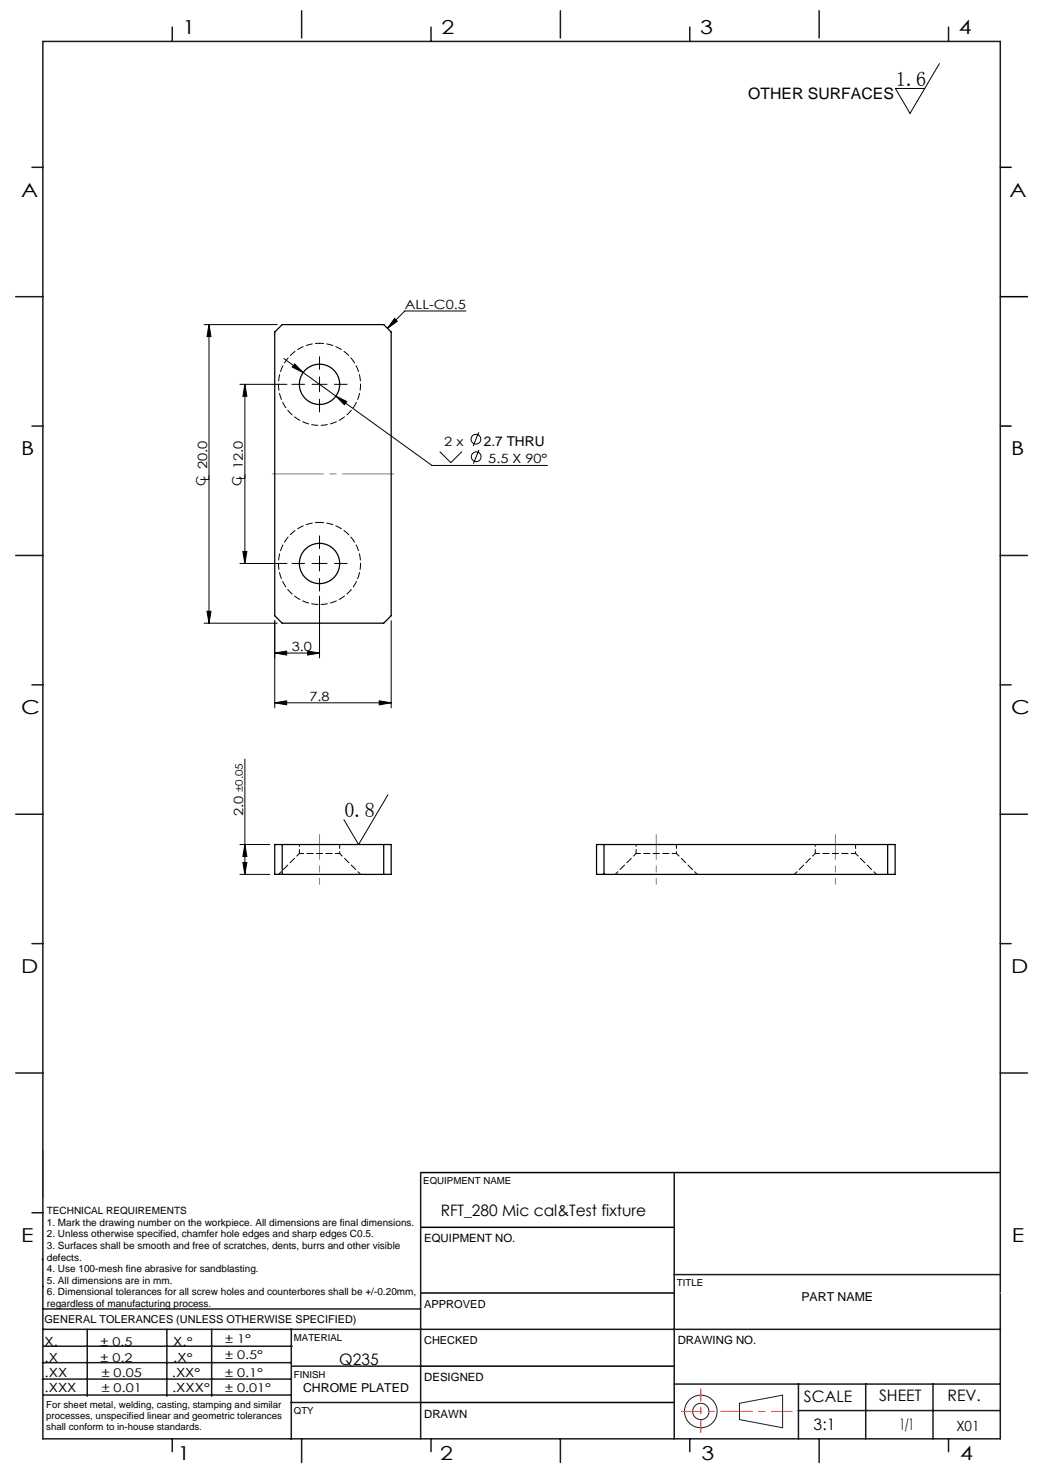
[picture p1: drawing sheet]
<svg xmlns="http://www.w3.org/2000/svg" width="210mm" height="297mm" viewBox="0 0 210 297" stroke-linecap="round" stroke-linejoin="round" font-family="sans-serif">
<g fill="none" stroke="#191924" stroke-width=".2">
<path d="M8.6 231.2v9.4M148.6 282l8.7-1.6v6.5l-8.7-1.6z"/>
<circle cx="140.8" cy="283.6" r="3.3"/>
<circle cx="140.8" cy="283.6" r="1.64"/>
</g>
<path d="M201 33.6h2.2M201 59.6h5.5M201 85.6h2.2M84.5 235.6h116.5M84.6 259.8h50.9M84.6 246.6h50.9M84.6 274.5h50.9M84.5 281.8h51" fill="none" stroke="#000" stroke-width=".3"/>
<path d="M136.9 283.6h22.3" fill="none" stroke="#f00" stroke-width=".2" stroke-dasharray="6.3 1.3 1.3 1.3" stroke-dashoffset="2.2"/>
<path d="M140.8 287.8v-8.7" fill="none" stroke="#f00" stroke-width=".2" stroke-dasharray="6.3 1.3 1.3 1.3" stroke-dashoffset="3.9"/>
<g fill="none" stroke="#191924" stroke-width=".3">
<path d="M8.6 8.3h192.4v280.8h-192.4zM34.6 5.4v2.9M60.6 2.2v5.4M86.6 5.4v2.9M112.6 2.2v5.4M138.6 5.4v2.9M164.6 2.2v5.4M190.6 5.4v2.9M6.4 33.6h2.2M3.2 59.6h5.4M6.4 85.6h2.2M3.2 111.6h5.4"/>
<path d="M201 111.6h5.5M6.4 137.6h2.2M201 137.6h2.2M3.2 163.6h5.4M201 163.6h5.5M6.4 189.6h2.2M201 189.6h2.2M3.2 215.6h5.4M201 215.6h5.5M84.5 235.6v53.5M135.5 235.6v53.5M6.4 243.7h2.2"/>
<path d="M8.5 253.1h.1M8.6 258.5h.1M135.5 256.1h65.5M8.5 277.1h49.9M8.5 273.8h49.9M8.6 267.1h75.9M8.6 263h75.9M8.8 270.5h49.9M17.5 267.1v13.5M33.5 267.1v13.5M42.5 267.1v13.5M58.5 267.1v22.1"/>
<path d="M58.6 274.5h26M84.6 267.1h116.5M135.5 278.1h65.5M160.5 278v11.1M174 278v11.1M187.5 278v11.1M8.8 280.3h49.7M34.6 289.1v2.6M58.5 281.8h26M60.6 289.1v4.8M86.6 289.1v2.6M112.6 289.1v4.8"/>
<path d="M138.6 289.1v2.6M160.4 283.5h40.6M164.6 289.1v4.8M190.6 289.1v2.6"/>
</g>
<path d="M201 259.8h.1" fill="none" stroke="#c0c0c0" stroke-width=".2"/>
<g fill="none" stroke="#000" stroke-width=".2">
<path d="M188.8 12.8l-5.9 10-3-5h5.9M41 65.2h14.7M42 65.2l.4 2.4h-.8zM42 65.2v60M48.2 77.2h9.5M49.2 77.2l.4 2.4h-.8zM49.2 77.2v36M57 72.1l29.8 21.4h23.2M59.2 73.1l1.7 1.8-2.2-1.1zM62.7 77.2h3M64.2 75.7v3M67.5 79.6l2.2 1.1-.5 .6z"/>
<path d="M79.3 64l.5 .6-1.9 1.4zM93.6 62.5h-12.2l-3.5 3.5M88.4 90.7l2.2 2.3 2.2-2.3M96.2 86.9l-1.1 2.8M96.3 90.4l-1.2 2.8M48.2 113.2h9.5M48.8 110.8h.8l-.4 2.4zM62.7 113.2h3M64.2 111.7v3M64.2 119.8v12.4M41 125.2h14.7M41.6 122.8h.8l-.4 2.4z"/>
<path d="M55.2 131.2l2.4-.4v.8zM55.2 124.7v17.5M55.2 131.2h9M61.8 130.8l2.4 .4-2.4 .4zM78.6 124.7v17.5M49.2 152.5v23.2M55.2 141.2l2.4-.4v.8zM55.2 141.2h23.4M76.2 140.8l2.4 .4-2.4 .4zM78 159.7l-5.9 10-3-5M48.2 169.7h6M48.2 175.7h6"/>
<path d="M48.8 173.3h.8l-.4 2.4zM49.2 169.7l.4 2.4h-.8z"/>
<circle cx="95.6" cy="88.3" r=".98"/>
<circle cx="95.7" cy="91.8" r=".98"/>
</g>
<path d="M61.2 77.2h-2.5M64.2 74.2v-2.5M67.2 77.2h2.6M64.2 80.2v2.6M61.2 113.2h-2.5M64.2 110.2v-2.5M64.2 116.2v2.6M67.2 113.2h2.6" fill="none" stroke="#000" stroke-width=".2" stroke-dasharray="15.2 1.3 1.3 1.3"/>
<path d="M54.7 95.2h24.4" fill="none" stroke="#808080" stroke-width=".2" stroke-dasharray="15.2 1.3 1.3 1.3" stroke-dashoffset="4.9"/>
<path d="M64.2 167.7v3.8M131.9 167.7v3.8M167.9 167.7v3.8" fill="none" stroke="#808080" stroke-width=".2" stroke-dasharray="15.2 1.3 1.3 1.3"/>
<path d="M64.2 177.7v-6.2M131.9 177.7v-6.2M167.9 177.7v-6.2" fill="none" stroke="#808080" stroke-width=".2" stroke-dasharray="15.2 1.3 1.3 1.3" stroke-dashoffset="14"/>
<g fill="#000">
<path d="M79.3 64l.5 .6-1.9 1.4zM59.2 73.1l-.5 .7 2.2 1.1zM67.5 79.6l1.7 1.7 .5-.6z"/>
<path d="M41.6 122.8h.8l-.4 2.4zM42 65.2l.4 2.4h-.8z"/>
<path d="M55.2 131.2l2.4-.4v.8zM61.8 130.8l2.4 .4-2.4 .4z"/>
<path d="M55.2 141.2l2.4-.4v.8zM76.2 140.8l2.4 .4-2.4 .4z"/>
<path d="M49.2 169.7l.4 2.4h-.8zM48.8 173.3h.8l-.4 2.4zM49.2 77.2l.4 2.4h-.8zM48.8 110.8h.8l-.4 2.4z"/>
</g>
<g fill="none" stroke="#000" stroke-width=".25">
<path d="M55.2 66.7l1.5-1.5h20.4l1.5 1.5v57l-1.5 1.5h-20.4l-1.5-1.5zM55.2 169.7h23.4v6h-23.4zM56.7 169.7v6M77.1 169.7v6M119.9 169.7h60v6h-60zM121.4 169.7v6M178.4 169.7v6"/>
<circle cx="64.2" cy="77.2" r="4.1"/>
<circle cx="64.2" cy="113.2" r="4.1"/>
</g>
<path d="M64.2 69a8.3 8.3 0 0 1 7.3 12.1 8.3 8.3 0 0 1-14.2 .7 8.3 8.3 0 0 1 6.2-12.8h.7M64.2 105a8.3 8.3 0 0 1 7.3 12.1 8.3 8.3 0 0 1-14.2 .7 8.3 8.3 0 0 1 6.2-12.8h.7M68.3 171.5h-8.1M135.9 171.5h-8.1M171.9 171.5h-8.1" fill="none" stroke="#000" stroke-width=".2" stroke-dasharray="1.3 .6" stroke-dashoffset=".4"/>
<path d="M60.2 171.5l-4.2 4.2M72.5 175.7l-4.2-4.2M127.8 171.5l-4.2 4.2M140.1 175.7l-4.2-4.2M163.8 171.5l-4.2 4.2M176.1 175.7l-4.2-4.2" fill="none" stroke="#000" stroke-width=".2" stroke-dasharray="1.3 .6" stroke-dashoffset=".5"/>
<path d="M60.2 169.7v1.8M68.3 171.5v-1.8M127.8 169.7v1.8M135.9 171.5v-1.8M163.8 169.7v1.8M171.9 171.5v-1.8" fill="none" stroke="#000" stroke-width=".2" stroke-dasharray="1.3 .6" stroke-dashoffset=".9"/>
<g font-size="4.1">
<text x="180" y="17.2">1.6</text>
<text x="69.2" y="164.1">0.8</text>
</g>
<g font-size="3.9">
<text x="36.7" y="6.9">1</text>
<text x="88.7" y="6.9">2</text>
<text x="140.7" y="6.9">3</text>
<text x="192.7" y="6.9">4</text>
<text x="4.2" y="39.5">A</text>
<text x="202.9" y="39.5">A</text>
<text x="4.2" y="91.5">B</text>
<text x="203.2" y="91.5">B</text>
<text x="4.2" y="143.5">C</text>
<text x="203.2" y="143.5">C</text>
<text x="4.2" y="195.5">D</text>
<text x="203.2" y="195.5">D</text>
<text x="4.2" y="249.6">E</text>
<text x="203.3" y="249.6">E</text>
<text x="35.7" y="293.4">1</text>
<text x="88.4" y="293.4">2</text>
<text x="141" y="293.4">3</text>
<text x="193" y="293.4">4</text>
</g>
<g font-size="3.2">
<text x="150.4" y="20">OTHER SURFACES</text>
<text x="88.6" y="244.3">RFT_280 Mic cal&amp;Test fixture</text>
<text x="68.2" y="274.4">Q235</text>
<text x="161.6" y="281.7">SCALE</text>
<text x="176.7" y="281.5">SHEET</text>
<text x="190.4" y="281.5">REV.</text>
<text x="163.5" y="287.3">3:1</text>
<text x="180.8" y="287.3">1/1</text>
</g>
<text font-size="2.8" x="192.2" y="287.5">X01</text>
<text font-size="2.7" x="97.3" y="89.6">2.7 THRU</text>
<g font-size="2.6">
<text x="81.3" y="62.1">ALL-C0.5</text>
<text x="89.3" y="89.6">2 x</text>
<text x="98.1" y="93.1">5.5 X 90°</text>
<text x="41.3" y="97.6" transform="rotate(-90 41.3 97.6)">C</text>
<text x="42.1" y="96.6" transform="rotate(-90 42.1 96.6)">L 20.0</text>
<text x="48.5" y="97.6" transform="rotate(-90 48.5 97.6)">C</text>
<text x="49.3" y="96.6" transform="rotate(-90 49.3 96.6)">L 12.0</text>
<text x="58.6" y="130.9">3.0</text>
<text x="62.2" y="140.9">7.8</text>
<text x="48.9" y="164.1" transform="rotate(-90 48.9 164.1)">2.0</text>
</g>
<g font-size="2.5">
<text x="161.1" y="261.4">PART NAME</text>
<text x="8.9" y="273.6">.X</text>
<text x="8.9" y="270.4">X.</text>
<text x="34.8" y="273.7">.X°</text>
<text x="34.8" y="270.5">X.°</text>
<text x="9" y="276.7">.XX</text>
<text x="9" y="279.7">.XXX</text>
<text x="34.5" y="276.7">.XX°</text>
<text x="34.6" y="279.8">.XXX°</text>
<text x="60.9" y="279.8">CHROME PLATED</text>
</g>
<g font-size="2.4">
<text x="45.2" y="270">± 1°</text>
<text x="20.2" y="270.4">± 0.5</text>
<text x="20.2" y="273.7">± 0.2</text>
<text x="45.2" y="273.2">± 0.5°</text>
<text x="20.4" y="279.7">± 0.01</text>
<text x="20.4" y="276.7">± 0.05</text>
<text x="45.2" y="276.7">± 0.1°</text>
<text x="45.2" y="279.7">± 0.01°</text>
</g>
<g font-size="2.3">
<text x="85.2" y="249.7">EQUIPMENT NO.</text>
<text x="136.2" y="270.2">DRAWING NO.</text>
<text x="85.2" y="277.6">DESIGNED</text>
<text x="85.2" y="284.9">DRAWN</text>
</g>
<g font-size="2.2">
<text x="85.2" y="262.8">APPROVED</text>
<text x="8.9" y="265.9">GENERAL TOLERANCES (UNLESS OTHERWISE SPECIFIED)</text>
<text x="85.2" y="270.1">CHECKED</text>
</g>
<g font-size="2">
<text x="48.8" y="159.2" transform="rotate(-90 48.8 159.2)">±0.05</text>
<text x="9.4" y="244">TECHNICAL REQUIREMENTS</text>
<text x="9.4" y="246.3">1. Mark the drawing number on the workpiece. All dimensions are final dimensions.</text>
<text x="9.4" y="248.6">2. Unless otherwise specified, chamfer hole edges and sharp edges C0.5.</text>
<text x="9.4" y="251">3. Surfaces shall be smooth and free of scratches, dents, burrs and other visible</text>
<text x="9.4" y="253.3">defects.</text>
<text x="9.4" y="255.6">4. Use 100-mesh fine abrasive for sandblasting.</text>
<text x="9.4" y="258">5. All dimensions are in mm.</text>
<text x="9.4" y="260.3">6. Dimensional tolerances for all screw holes and counterbores shall be +/-0.20mm,</text>
<text x="9.4" y="262.6">regardless of manufacturing process.</text>
</g>
<g font-size="1.9">
<text x="85.1" y="238">EQUIPMENT NAME</text>
<text x="136" y="258.5">TITLE</text>
<text x="59.1" y="269.5">MATERIAL</text>
<text x="59.1" y="276.9">FINISH</text>
<text x="9.3" y="282.9">For sheet metal, welding, casting, stamping and similar</text>
<text x="9.3" y="285.1">processes, unspecified linear and geometric tolerances</text>
<text x="9.3" y="287.4">shall conform to in-house standards.</text>
<text x="59.1" y="284.2">QTY</text>
</g>
</svg>
